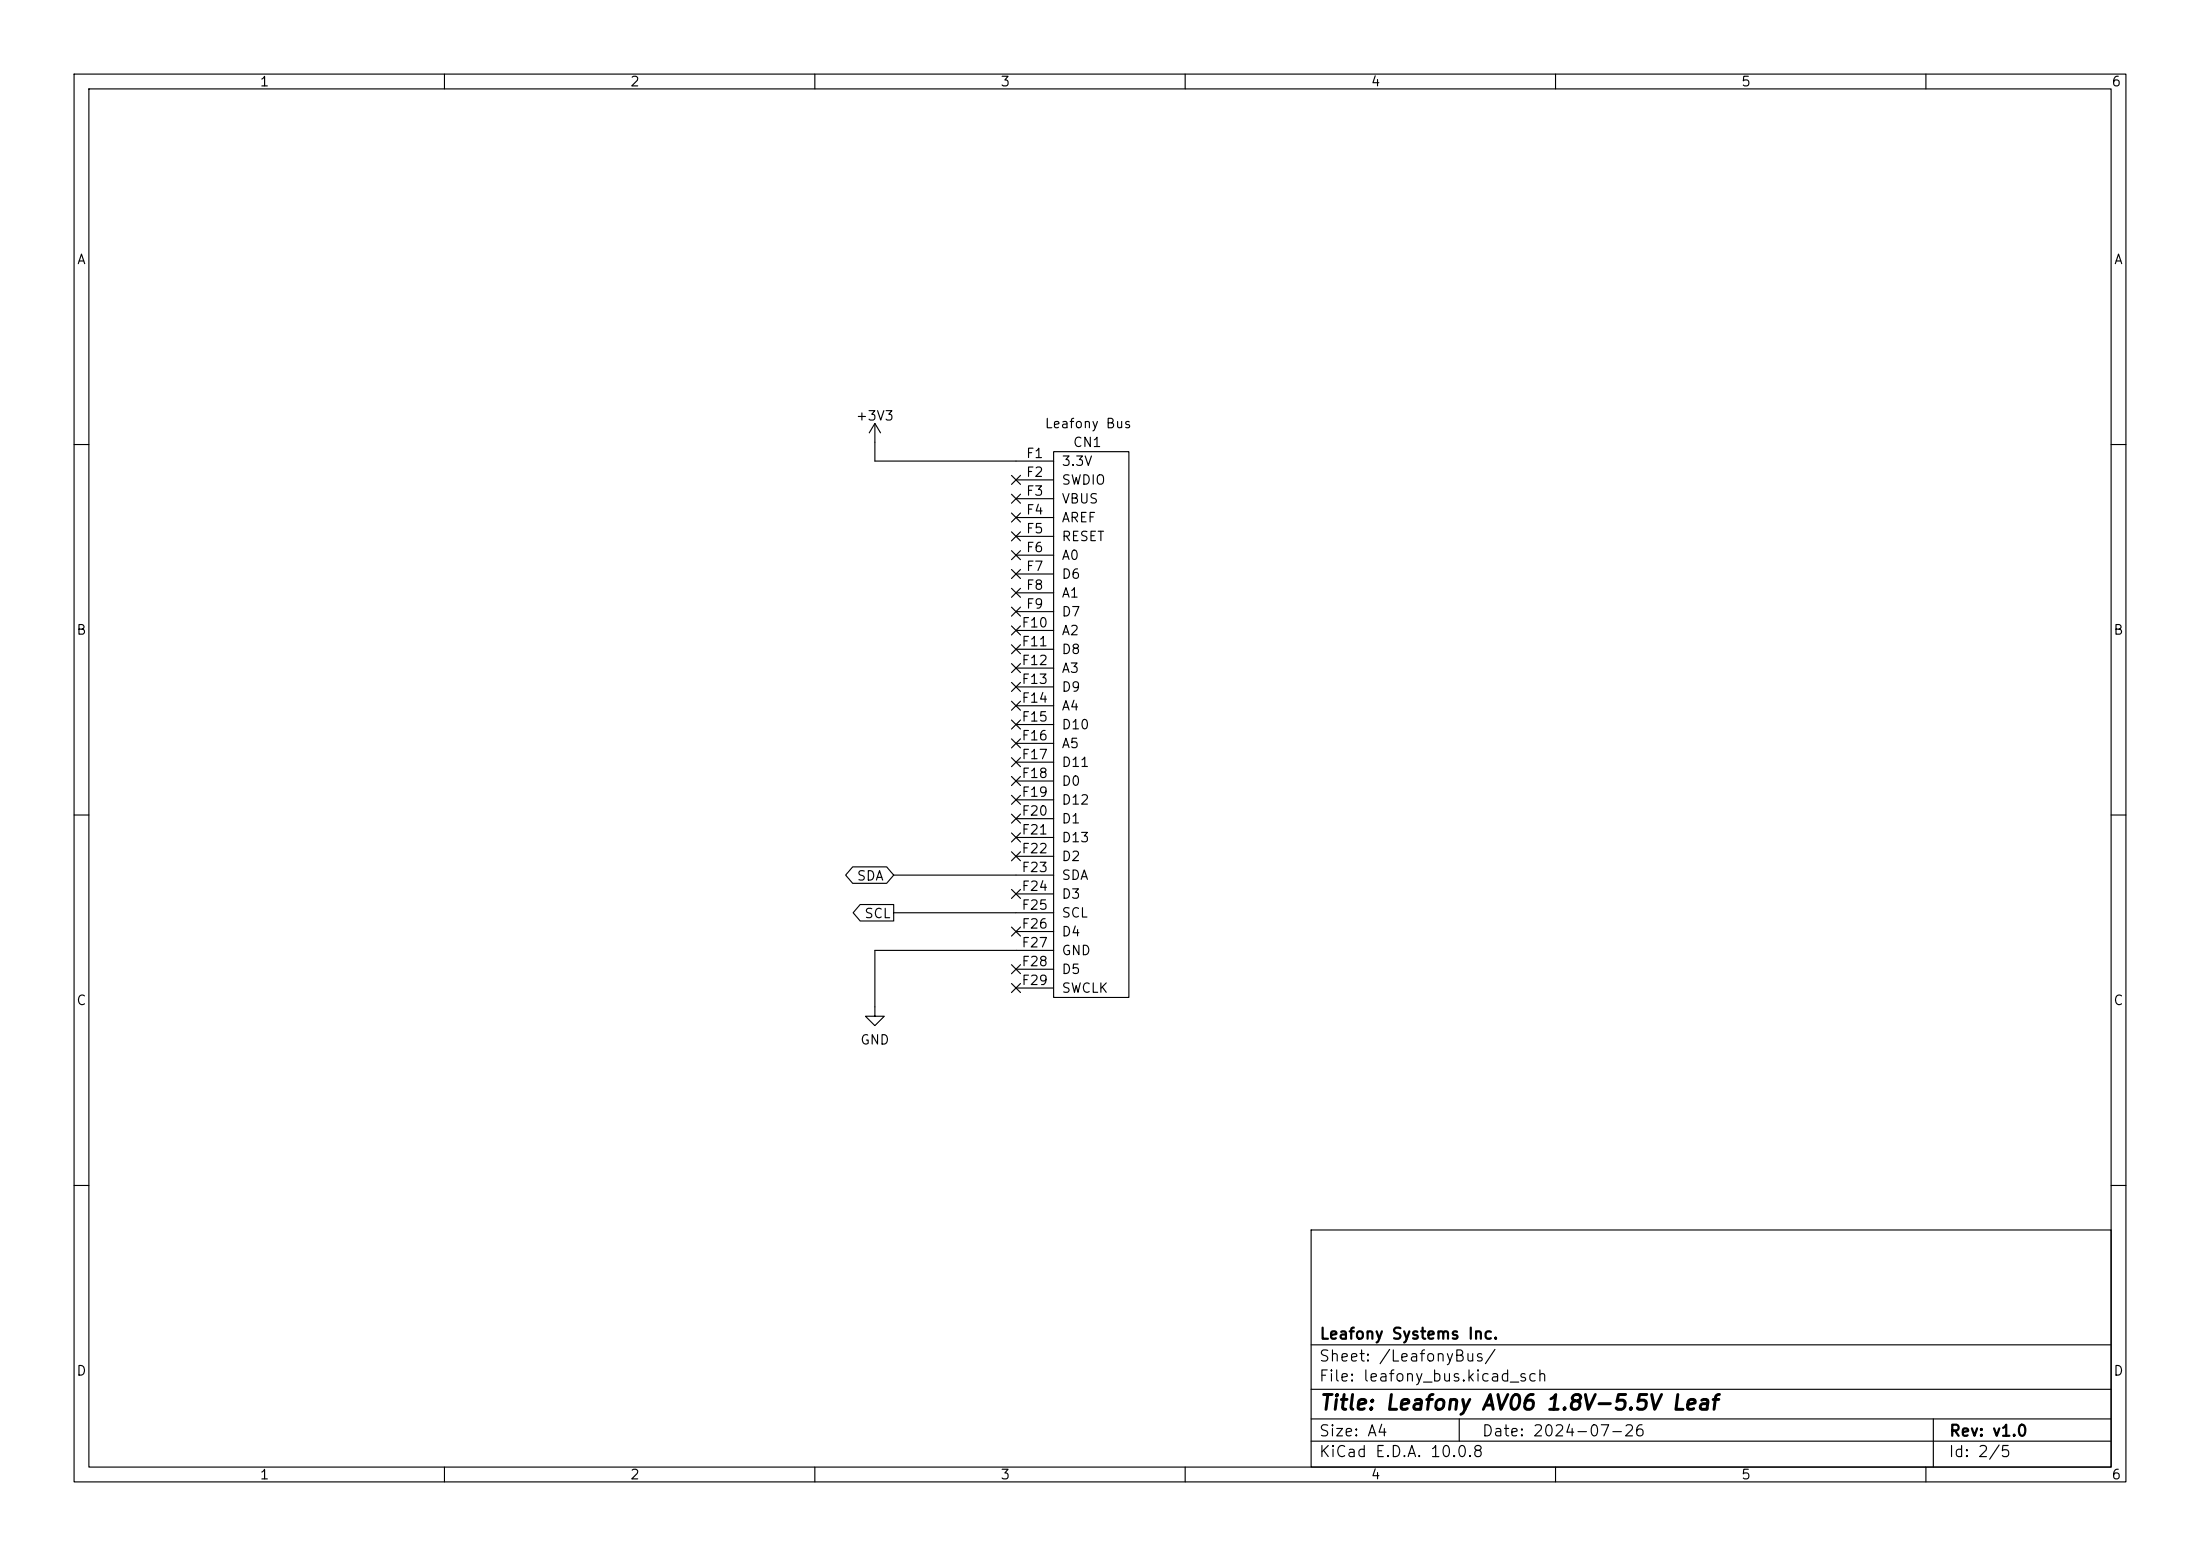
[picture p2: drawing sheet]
(kicad_sch
 (version 20260306)
 (generator "eeschema")
 (generator_version "10.0")
 (paper "A4")
 (title_block
  (title "Leafony AV06 1.8V-5.5V Leaf")
  (date "2024-07-26")
  (rev "v1.0")
  (company "Leafony Systems Inc."))
 (lib_symbols
  (symbol "Leafony:Leafony Bus_F"
   (pin_names
    (offset 1.016)) (exclude_from_sim no) (in_bom yes) (on_board yes)
   (in_pos_files yes)
   (duplicate_pin_numbers_are_jumpers no)
   (property "Reference" "CN" (at 10.16 5.08 0) (show_name no) (do_not_autoplace no) (effects (font (size 1.27 1.27))))
   (property "Value" "Leafony Bus" (at 10.16 2.54 0) (show_name no) (do_not_autoplace no) (effects (font (size 1.27 1.27))))
   (property "Footprint" "Leafony:CN_F29" (at 10.16 7.62 0) (show_name no) (do_not_autoplace no) (hide yes) (effects (font (size 1.27 1.27))))
   (property "Datasheet" "" (at 0 0 0) (show_name no) (do_not_autoplace no) (hide yes) (effects (font (size 1.27 1.27))))
   (property "Description" "Leafony Bus" (at 0 0 0) (show_name no) (do_not_autoplace no) (hide yes) (effects (font (size 1.27 1.27))))
   (symbol "Leafony Bus_F_0_1"
    (rectangle (start 5.08 1.27) (end 15.24 -72.39) (stroke (width 0) (type default)) (fill (type background))))
   (symbol "Leafony Bus_F_1_1"
    (pin passive line (at 0 0 0) (length 5.08) (name "3.3V" (effects (font (size 1.27 1.27)))) (number "F1" (effects (font (size 1.27 1.27)))))
    (pin passive line (at 0 -2.54 0) (length 5.08) (name "SWDIO" (effects (font (size 1.27 1.27)))) (number "F2" (effects (font (size 1.27 1.27)))))
    (pin passive line (at 0 -5.08 0) (length 5.08) (name "VBUS" (effects (font (size 1.27 1.27)))) (number "F3" (effects (font (size 1.27 1.27)))))
    (pin passive line (at 0 -7.62 0) (length 5.08) (name "AREF" (effects (font (size 1.27 1.27)))) (number "F4" (effects (font (size 1.27 1.27)))))
    (pin passive line (at 0 -10.16 0) (length 5.08) (name "RESET" (effects (font (size 1.27 1.27)))) (number "F5" (effects (font (size 1.27 1.27)))))
    (pin passive line (at 0 -12.7 0) (length 5.08) (name "A0" (effects (font (size 1.27 1.27)))) (number "F6" (effects (font (size 1.27 1.27)))))
    (pin passive line (at 0 -15.24 0) (length 5.08) (name "D6" (effects (font (size 1.27 1.27)))) (number "F7" (effects (font (size 1.27 1.27)))))
    (pin passive line (at 0 -17.78 0) (length 5.08) (name "A1" (effects (font (size 1.27 1.27)))) (number "F8" (effects (font (size 1.27 1.27)))))
    (pin passive line (at 0 -20.32 0) (length 5.08) (name "D7" (effects (font (size 1.27 1.27)))) (number "F9" (effects (font (size 1.27 1.27)))))
    (pin passive line (at 0 -22.86 0) (length 5.08) (name "A2" (effects (font (size 1.27 1.27)))) (number "F10" (effects (font (size 1.27 1.27)))))
    (pin passive line (at 0 -25.4 0) (length 5.08) (name "D8" (effects (font (size 1.27 1.27)))) (number "F11" (effects (font (size 1.27 1.27)))))
    (pin passive line (at 0 -27.94 0) (length 5.08) (name "A3" (effects (font (size 1.27 1.27)))) (number "F12" (effects (font (size 1.27 1.27)))))
    (pin passive line (at 0 -30.48 0) (length 5.08) (name "D9" (effects (font (size 1.27 1.27)))) (number "F13" (effects (font (size 1.27 1.27)))))
    (pin passive line (at 0 -33.02 0) (length 5.08) (name "A4" (effects (font (size 1.27 1.27)))) (number "F14" (effects (font (size 1.27 1.27)))))
    (pin passive line (at 0 -35.56 0) (length 5.08) (name "D10" (effects (font (size 1.27 1.27)))) (number "F15" (effects (font (size 1.27 1.27)))))
    (pin passive line (at 0 -38.1 0) (length 5.08) (name "A5" (effects (font (size 1.27 1.27)))) (number "F16" (effects (font (size 1.27 1.27)))))
    (pin passive line (at 0 -40.64 0) (length 5.08) (name "D11" (effects (font (size 1.27 1.27)))) (number "F17" (effects (font (size 1.27 1.27)))))
    (pin passive line (at 0 -43.18 0) (length 5.08) (name "D0" (effects (font (size 1.27 1.27)))) (number "F18" (effects (font (size 1.27 1.27)))))
    (pin passive line (at 0 -45.72 0) (length 5.08) (name "D12" (effects (font (size 1.27 1.27)))) (number "F19" (effects (font (size 1.27 1.27)))))
    (pin passive line (at 0 -48.26 0) (length 5.08) (name "D1" (effects (font (size 1.27 1.27)))) (number "F20" (effects (font (size 1.27 1.27)))))
    (pin passive line (at 0 -50.8 0) (length 5.08) (name "D13" (effects (font (size 1.27 1.27)))) (number "F21" (effects (font (size 1.27 1.27)))))
    (pin passive line (at 0 -53.34 0) (length 5.08) (name "D2" (effects (font (size 1.27 1.27)))) (number "F22" (effects (font (size 1.27 1.27)))))
    (pin passive line (at 0 -55.88 0) (length 5.08) (name "SDA" (effects (font (size 1.27 1.27)))) (number "F23" (effects (font (size 1.27 1.27)))))
    (pin passive line (at 0 -58.42 0) (length 5.08) (name "D3" (effects (font (size 1.27 1.27)))) (number "F24" (effects (font (size 1.27 1.27)))))
    (pin passive line (at 0 -60.96 0) (length 5.08) (name "SCL" (effects (font (size 1.27 1.27)))) (number "F25" (effects (font (size 1.27 1.27)))))
    (pin passive line (at 0 -63.5 0) (length 5.08) (name "D4" (effects (font (size 1.27 1.27)))) (number "F26" (effects (font (size 1.27 1.27)))))
    (pin passive line (at 0 -66.04 0) (length 5.08) (name "GND" (effects (font (size 1.27 1.27)))) (number "F27" (effects (font (size 1.27 1.27)))))
    (pin passive line (at 0 -68.58 0) (length 5.08) (name "D5" (effects (font (size 1.27 1.27)))) (number "F28" (effects (font (size 1.27 1.27)))))
    (pin passive line (at 0 -71.12 0) (length 5.08) (name "SWCLK" (effects (font (size 1.27 1.27)))) (number "F29" (effects (font (size 1.27 1.27))))))
   (embedded_fonts no))
  (symbol "power:+3.3V"
   (power global)
   (pin_names
    (offset 0)) (exclude_from_sim no) (in_bom yes) (on_board yes)
   (in_pos_files yes)
   (duplicate_pin_numbers_are_jumpers no)
   (property "Reference" "#PWR" (at 0 -3.81 0) (show_name no) (do_not_autoplace no) (hide yes) (effects (font (size 1.27 1.27))))
   (property "Value" "+3.3V" (at 0 3.556 0) (show_name no) (do_not_autoplace no) (effects (font (size 1.27 1.27))))
   (property "Footprint" "" (at 0 0 0) (show_name no) (do_not_autoplace no) (hide yes) (effects (font (size 1.27 1.27))))
   (property "Datasheet" "" (at 0 0 0) (show_name no) (do_not_autoplace no) (hide yes) (effects (font (size 1.27 1.27))))
   (property "Description" "Power symbol creates a global label with name \"+3.3V\"" (at 0 0 0) (show_name no) (do_not_autoplace no) (hide yes) (effects (font (size 1.27 1.27))))
   (symbol "+3.3V_0_1"
    (polyline (pts (xy -0.762 1.27) (xy 0 2.54)) (stroke (width 0) (type default)) (fill (type none)))
    (polyline (pts (xy 0 2.54) (xy 0.762 1.27)) (stroke (width 0) (type default)) (fill (type none)))
    (polyline (pts (xy 0 0) (xy 0 2.54)) (stroke (width 0) (type default)) (fill (type none))))
   (symbol "+3.3V_1_1"
    (pin power_in line (at 0 0 90) (length 0) (hide yes) (name "+3V3" (effects (font (size 1.27 1.27)))) (number "1" (effects (font (size 1.27 1.27))))))
   (embedded_fonts no))
  (symbol "power:GND"
   (power global)
   (pin_names
    (offset 0)) (exclude_from_sim no) (in_bom yes) (on_board yes)
   (in_pos_files yes)
   (duplicate_pin_numbers_are_jumpers no)
   (property "Reference" "#PWR" (at 0 -6.35 0) (show_name no) (do_not_autoplace no) (hide yes) (effects (font (size 1.27 1.27))))
   (property "Value" "GND" (at 0 -3.81 0) (show_name no) (do_not_autoplace no) (effects (font (size 1.27 1.27))))
   (property "Footprint" "" (at 0 0 0) (show_name no) (do_not_autoplace no) (hide yes) (effects (font (size 1.27 1.27))))
   (property "Datasheet" "" (at 0 0 0) (show_name no) (do_not_autoplace no) (hide yes) (effects (font (size 1.27 1.27))))
   (property "Description" "Power symbol creates a global label with name \"GND\" , ground" (at 0 0 0) (show_name no) (do_not_autoplace no) (hide yes) (effects (font (size 1.27 1.27))))
   (symbol "GND_0_1"
    (polyline (pts (xy 0 0) (xy 0 -1.27) (xy 1.27 -1.27) (xy 0 -2.54) (xy -1.27 -1.27) (xy 0 -1.27)) (stroke (width 0) (type default)) (fill (type none))))
   (symbol "GND_1_1"
    (pin power_in line (at 0 0 270) (length 0) (hide yes) (name "GND" (effects (font (size 1.27 1.27)))) (number "1" (effects (font (size 1.27 1.27))))))
   (embedded_fonts no)))
 (no_connect
  (at 137.16 110.49))
 (no_connect
  (at 137.16 80.01))
 (no_connect
  (at 137.16 120.65))
 (no_connect
  (at 137.16 77.47))
 (no_connect
  (at 137.16 85.09))
 (no_connect
  (at 137.16 67.31))
 (no_connect
  (at 137.16 97.79))
 (no_connect
  (at 137.16 125.73))
 (no_connect
  (at 137.16 92.71))
 (no_connect
  (at 137.16 100.33))
 (no_connect
  (at 137.16 87.63))
 (no_connect
  (at 137.16 72.39))
 (no_connect
  (at 137.16 95.25))
 (no_connect
  (at 137.16 69.85))
 (no_connect
  (at 137.16 107.95))
 (no_connect
  (at 137.16 74.93))
 (no_connect
  (at 137.16 82.55))
 (no_connect
  (at 137.16 64.77))
 (no_connect
  (at 137.16 102.87))
 (no_connect
  (at 137.16 113.03))
 (no_connect
  (at 137.16 130.81))
 (no_connect
  (at 137.16 105.41))
 (no_connect
  (at 137.16 90.17))
 (no_connect
  (at 137.16 133.35))
 (no_connect
  (at 137.16 115.57))
 (wire
  (pts (xy 118.11 128.27) (xy 118.11 135.89))
  (stroke (width 0) (type default)))
 (wire
  (pts (xy 120.65 123.19) (xy 137.16 123.19))
  (stroke (width 0) (type default)))
 (wire
  (pts (xy 118.11 128.27) (xy 137.16 128.27))
  (stroke (width 0) (type default)))
 (wire
  (pts (xy 118.11 62.23) (xy 137.16 62.23))
  (stroke (width 0) (type default)))
 (wire
  (pts (xy 118.11 59.69) (xy 118.11 62.23))
  (stroke (width 0) (type default)))
 (wire
  (pts (xy 120.65 118.11) (xy 137.16 118.11))
  (stroke (width 0) (type default)))
 (global_label "SCL"
  (shape output)
  (at 120.65 123.19 180)
  (fields_autoplaced yes)
  (effects (font (size 1.27 1.27)) (justify right))
  (property "Intersheetrefs" "${INTERSHEET_REFS}" (at 114.8114 123.19 0) (hide yes) (show_name no) (do_not_autoplace no) (effects (font (size 1.27 1.27)) (justify right))))
 (global_label "SDA"
  (shape bidirectional)
  (at 120.65 118.11 180)
  (fields_autoplaced yes)
  (effects (font (size 1.27 1.27)) (justify right))
  (property "Intersheetrefs" "${INTERSHEET_REFS}" (at 113.7984 118.11 0) (hide yes) (show_name no) (do_not_autoplace no) (effects (font (size 1.27 1.27)) (justify right))))
 (symbol
  (lib_id "power:+3.3V")
  (at 118.11 59.69 0)
  (unit 1)
  (body_style 1)
  (exclude_from_sim no)
  (in_bom yes)
  (on_board yes)
  (in_pos_files yes)
  (dnp no)
  (fields_autoplaced yes)
  (property "Reference" "#PWR03" (at 118.11 63.5 0) (hide yes) (show_name no) (do_not_autoplace no) (effects (font (size 1.27 1.27))))
  (property "Value" "+3V3" (at 118.11 56.1142 0) (show_name no) (do_not_autoplace no) (effects (font (size 1.27 1.27))))
  (property "Footprint" "" (at 118.11 59.69 0) (hide yes) (show_name no) (do_not_autoplace no) (effects (font (size 1.27 1.27))))
  (property "Datasheet" "" (at 118.11 59.69 0) (hide yes) (show_name no) (do_not_autoplace no) (effects (font (size 1.27 1.27))))
  (property "Description" "" (at 118.11 59.69 0) (hide yes) (show_name no) (do_not_autoplace no) (effects (font (size 1.27 1.27))))
  (pin "1"))
 (symbol
  (lib_id "power:GND")
  (at 118.11 135.89 0)
  (unit 1)
  (body_style 1)
  (exclude_from_sim no)
  (in_bom yes)
  (on_board yes)
  (in_pos_files yes)
  (dnp no)
  (fields_autoplaced yes)
  (property "Reference" "#PWR04" (at 118.11 142.24 0) (hide yes) (show_name no) (do_not_autoplace no) (effects (font (size 1.27 1.27))))
  (property "Value" "GND" (at 118.11 140.3334 0) (show_name no) (do_not_autoplace no) (effects (font (size 1.27 1.27))))
  (property "Footprint" "" (at 118.11 135.89 0) (hide yes) (show_name no) (do_not_autoplace no) (effects (font (size 1.27 1.27))))
  (property "Datasheet" "" (at 118.11 135.89 0) (hide yes) (show_name no) (do_not_autoplace no) (effects (font (size 1.27 1.27))))
  (property "Description" "" (at 118.11 135.89 0) (hide yes) (show_name no) (do_not_autoplace no) (effects (font (size 1.27 1.27))))
  (pin "1"))
 (symbol
  (lib_id "Leafony:Leafony Bus_F")
  (at 137.16 62.23 0)
  (unit 1)
  (body_style 1)
  (exclude_from_sim no)
  (in_bom yes)
  (on_board yes)
  (in_pos_files yes)
  (dnp no)
  (property "Reference" "CN1" (at 144.78 59.69 0) (show_name no) (do_not_autoplace no) (effects (font (size 1.27 1.27)) (justify left)))
  (property "Value" "Leafony Bus" (at 140.97 57.15 0) (show_name no) (do_not_autoplace no) (effects (font (size 1.27 1.27)) (justify left)))
  (property "Footprint" "Leafony:CN_F29" (at 147.32 54.61 0) (hide yes) (show_name no) (do_not_autoplace no) (effects (font (size 1.27 1.27))))
  (property "Datasheet" "" (at 137.16 62.23 0) (hide yes) (show_name no) (do_not_autoplace no) (effects (font (size 1.27 1.27))))
  (property "Description" "Leafony Bus" (at 137.16 62.23 0) (hide yes) (show_name no) (do_not_autoplace no) (effects (font (size 1.27 1.27))))
  (pin "F1")
  (pin "F10")
  (pin "F11")
  (pin "F12")
  (pin "F13")
  (pin "F14")
  (pin "F15")
  (pin "F16")
  (pin "F17")
  (pin "F18")
  (pin "F19")
  (pin "F2")
  (pin "F20")
  (pin "F21")
  (pin "F22")
  (pin "F23")
  (pin "F24")
  (pin "F25")
  (pin "F26")
  (pin "F27")
  (pin "F28")
  (pin "F29")
  (pin "F3")
  (pin "F4")
  (pin "F5")
  (pin "F6")
  (pin "F7")
  (pin "F8")
  (pin "F9")))
